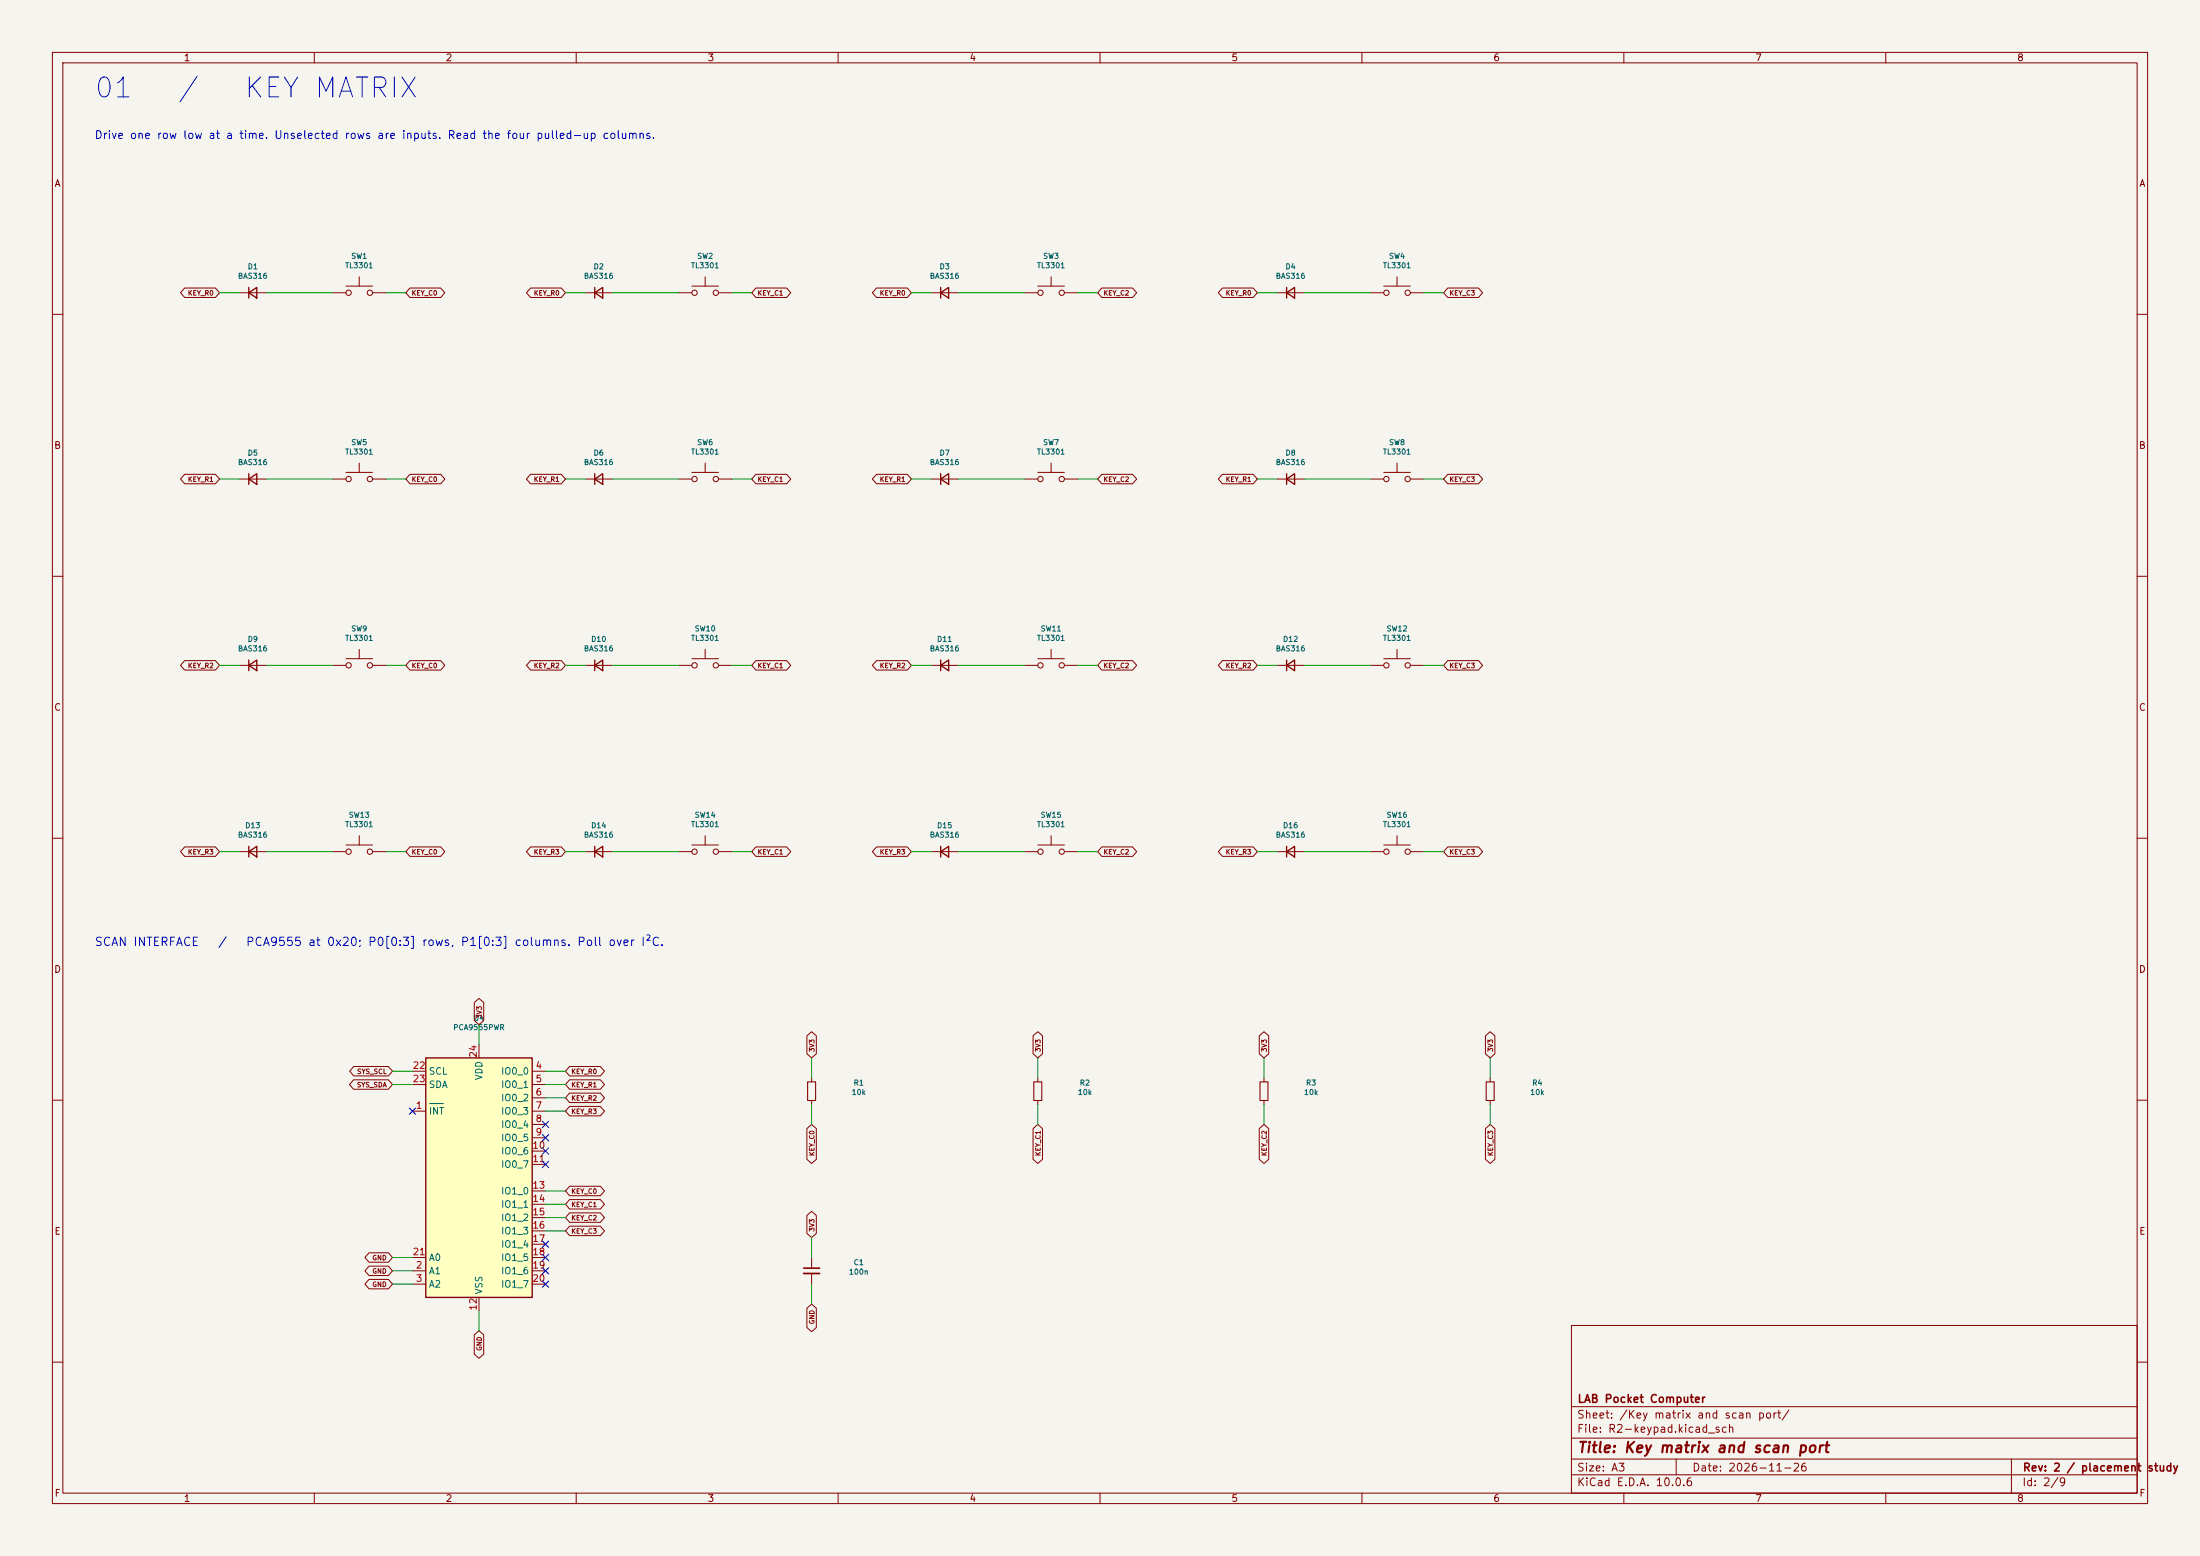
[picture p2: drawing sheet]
(kicad_sch (version 20260101) (generator eeschema) (paper "A3") (title_block (title "Key matrix and scan port") (date "2026-11-26") (rev "2 / placement study") (company "LAB Pocket Computer")) (lib_symbols (symbol "Device:D_Small"
  (pin_numbers (hide yes))
  (pin_names
   (offset 0.254) (hide yes))
  (exclude_from_sim no)
  (in_bom yes)
  (on_board yes)
  (in_pos_files yes)
  (duplicate_pin_numbers_are_jumpers no)
  (property "Reference" "D" (at -1.27 2.032 0) (show_name no) (do_not_autoplace no) (effects (font (size 1.27 1.27)) (justify left)))
  (property "Value" "D_Small" (at -3.81 -2.032 0) (show_name no) (do_not_autoplace no) (effects (font (size 1.27 1.27)) (justify left)))
  (property "Footprint" "" (at 0 0 90) (show_name no) (do_not_autoplace no) (hide yes) (effects (font (size 1.27 1.27))))
  (property "Datasheet" "" (at 0 0 90) (show_name no) (do_not_autoplace no) (hide yes) (effects (font (size 1.27 1.27))))
  (property "Description" "Diode, small symbol" (at 0 0 0) (show_name no) (do_not_autoplace no) (hide yes) (effects (font (size 1.27 1.27))))
  (property "Sim.Device" "D" (at 0 0 0) (show_name no) (do_not_autoplace no) (hide yes) (effects (font (size 1.27 1.27))))
  (property "Sim.Pins" "1=K 2=A" (at 0 0 0) (show_name no) (do_not_autoplace no) (hide yes) (effects (font (size 1.27 1.27))))
  (symbol "D_Small_0_1"
   (polyline (pts (xy -0.762 0) (xy 0.762 0)) (stroke (width 0) (type default)) (fill (type none)))
   (polyline (pts (xy -0.762 -1.016) (xy -0.762 1.016)) (stroke (width 0.254) (type default)) (fill (type none)))
   (polyline (pts (xy 0.762 -1.016) (xy -0.762 0) (xy 0.762 1.016) (xy 0.762 -1.016)) (stroke (width 0.254) (type default)) (fill (type none))))
  (symbol "D_Small_1_1"
   (pin passive line (at -2.54 0 0) (length 1.778) (name "K" (effects (font (size 1.27 1.27)))) (number "1" (effects (font (size 1.27 1.27)))))
   (pin passive line (at 2.54 0 180) (length 1.778) (name "A" (effects (font (size 1.27 1.27)))) (number "2" (effects (font (size 1.27 1.27))))))
  (embedded_fonts no))
(symbol "Switch:SW_Push"
  (pin_numbers (hide yes))
  (pin_names
   (offset 1.016) (hide yes))
  (exclude_from_sim no)
  (in_bom yes)
  (on_board yes)
  (in_pos_files yes)
  (duplicate_pin_numbers_are_jumpers no)
  (property "Reference" "SW" (at 1.27 2.54 0) (show_name no) (do_not_autoplace no) (effects (font (size 1.27 1.27)) (justify left)))
  (property "Value" "SW_Push" (at 0 -1.524 0) (show_name no) (do_not_autoplace no) (effects (font (size 1.27 1.27))))
  (property "Footprint" "" (at 0 5.08 0) (show_name no) (do_not_autoplace no) (hide yes) (effects (font (size 1.27 1.27))))
  (property "Datasheet" "" (at 0 5.08 0) (show_name no) (do_not_autoplace no) (hide yes) (effects (font (size 1.27 1.27))))
  (property "Description" "Push button switch, generic, two pins" (at 0 0 0) (show_name no) (do_not_autoplace no) (hide yes) (effects (font (size 1.27 1.27))))
  (symbol "SW_Push_0_1"
   (circle (center -2.032 0) (radius 0.508) (stroke (width 0) (type default)) (fill (type none)))
   (polyline (pts (xy 0 1.27) (xy 0 3.048)) (stroke (width 0) (type default)) (fill (type none)))
   (circle (center 2.032 0) (radius 0.508) (stroke (width 0) (type default)) (fill (type none)))
   (polyline (pts (xy 2.54 1.27) (xy -2.54 1.27)) (stroke (width 0) (type default)) (fill (type none)))
   (pin passive line (at -5.08 0 0) (length 2.54) (name "1" (effects (font (size 1.27 1.27)))) (number "1" (effects (font (size 1.27 1.27)))))
   (pin passive line (at 5.08 0 180) (length 2.54) (name "2" (effects (font (size 1.27 1.27)))) (number "2" (effects (font (size 1.27 1.27))))))
  (embedded_fonts no))
(symbol "Interface_Expansion:PCA9555PW"
  (exclude_from_sim no)
  (in_bom yes)
  (on_board yes)
  (in_pos_files yes)
  (duplicate_pin_numbers_are_jumpers no)
  (property "Reference" "U" (at -8.89 24.13 0) (show_name no) (do_not_autoplace no) (effects (font (size 1.27 1.27))))
  (property "Value" "PCA9555PW" (at 6.35 24.13 0) (show_name no) (do_not_autoplace no) (effects (font (size 1.27 1.27))))
  (property "Footprint" "Package_SO:TSSOP-24_4.4x7.8mm_P0.65mm" (at 0 0 0) (show_name no) (do_not_autoplace no) (hide yes) (effects (font (size 1.27 1.27))))
  (property "Datasheet" "https://www.nxp.com/docs/en/data-sheet/PCA9555.pdf" (at 0 0 0) (show_name no) (do_not_autoplace no) (hide yes) (effects (font (size 1.27 1.27))))
  (property "Description" "IO expander 16 GPIO, I2C 400kHz, Interrupt, 2.3 - 5.5V, TSSOP-24" (at 0 0 0) (show_name no) (do_not_autoplace no) (hide yes) (effects (font (size 1.27 1.27))))
  (symbol "PCA9555PW_0_1"
   (rectangle (start -10.16 22.86) (end 10.16 -22.86) (stroke (width 0.254) (type default)) (fill (type background))))
  (symbol "PCA9555PW_1_1"
   (pin open_collector line (at -12.7 12.7 0) (length 2.54) (name "~{INT}" (effects (font (size 1.27 1.27)))) (number "1" (effects (font (size 1.27 1.27)))))
   (pin input line (at -12.7 -17.78 0) (length 2.54) (name "A1" (effects (font (size 1.27 1.27)))) (number "2" (effects (font (size 1.27 1.27)))))
   (pin input line (at -12.7 -20.32 0) (length 2.54) (name "A2" (effects (font (size 1.27 1.27)))) (number "3" (effects (font (size 1.27 1.27)))))
   (pin bidirectional line (at 12.7 20.32 180) (length 2.54) (name "IO0_0" (effects (font (size 1.27 1.27)))) (number "4" (effects (font (size 1.27 1.27)))))
   (pin bidirectional line (at 12.7 17.78 180) (length 2.54) (name "IO0_1" (effects (font (size 1.27 1.27)))) (number "5" (effects (font (size 1.27 1.27)))))
   (pin bidirectional line (at 12.7 15.24 180) (length 2.54) (name "IO0_2" (effects (font (size 1.27 1.27)))) (number "6" (effects (font (size 1.27 1.27)))))
   (pin bidirectional line (at 12.7 12.7 180) (length 2.54) (name "IO0_3" (effects (font (size 1.27 1.27)))) (number "7" (effects (font (size 1.27 1.27)))))
   (pin bidirectional line (at 12.7 10.16 180) (length 2.54) (name "IO0_4" (effects (font (size 1.27 1.27)))) (number "8" (effects (font (size 1.27 1.27)))))
   (pin bidirectional line (at 12.7 7.62 180) (length 2.54) (name "IO0_5" (effects (font (size 1.27 1.27)))) (number "9" (effects (font (size 1.27 1.27)))))
   (pin bidirectional line (at 12.7 5.08 180) (length 2.54) (name "IO0_6" (effects (font (size 1.27 1.27)))) (number "10" (effects (font (size 1.27 1.27)))))
   (pin bidirectional line (at 12.7 2.54 180) (length 2.54) (name "IO0_7" (effects (font (size 1.27 1.27)))) (number "11" (effects (font (size 1.27 1.27)))))
   (pin power_in line (at 0 -25.4 90) (length 2.54) (name "VSS" (effects (font (size 1.27 1.27)))) (number "12" (effects (font (size 1.27 1.27)))))
   (pin bidirectional line (at 12.7 -2.54 180) (length 2.54) (name "IO1_0" (effects (font (size 1.27 1.27)))) (number "13" (effects (font (size 1.27 1.27)))))
   (pin bidirectional line (at 12.7 -5.08 180) (length 2.54) (name "IO1_1" (effects (font (size 1.27 1.27)))) (number "14" (effects (font (size 1.27 1.27)))))
   (pin bidirectional line (at 12.7 -7.62 180) (length 2.54) (name "IO1_2" (effects (font (size 1.27 1.27)))) (number "15" (effects (font (size 1.27 1.27)))))
   (pin bidirectional line (at 12.7 -10.16 180) (length 2.54) (name "IO1_3" (effects (font (size 1.27 1.27)))) (number "16" (effects (font (size 1.27 1.27)))))
   (pin bidirectional line (at 12.7 -12.7 180) (length 2.54) (name "IO1_4" (effects (font (size 1.27 1.27)))) (number "17" (effects (font (size 1.27 1.27)))))
   (pin bidirectional line (at 12.7 -15.24 180) (length 2.54) (name "IO1_5" (effects (font (size 1.27 1.27)))) (number "18" (effects (font (size 1.27 1.27)))))
   (pin bidirectional line (at 12.7 -17.78 180) (length 2.54) (name "IO1_6" (effects (font (size 1.27 1.27)))) (number "19" (effects (font (size 1.27 1.27)))))
   (pin bidirectional line (at 12.7 -20.32 180) (length 2.54) (name "IO1_7" (effects (font (size 1.27 1.27)))) (number "20" (effects (font (size 1.27 1.27)))))
   (pin input line (at -12.7 -15.24 0) (length 2.54) (name "A0" (effects (font (size 1.27 1.27)))) (number "21" (effects (font (size 1.27 1.27)))))
   (pin input line (at -12.7 20.32 0) (length 2.54) (name "SCL" (effects (font (size 1.27 1.27)))) (number "22" (effects (font (size 1.27 1.27)))))
   (pin bidirectional line (at -12.7 17.78 0) (length 2.54) (name "SDA" (effects (font (size 1.27 1.27)))) (number "23" (effects (font (size 1.27 1.27)))))
   (pin power_in line (at 0 25.4 270) (length 2.54) (name "VDD" (effects (font (size 1.27 1.27)))) (number "24" (effects (font (size 1.27 1.27))))))
  (embedded_fonts no))
(symbol "Device:R_Small"
  (pin_numbers (hide yes))
  (pin_names
   (offset 0.254) (hide yes))
  (exclude_from_sim no)
  (in_bom yes)
  (on_board yes)
  (in_pos_files yes)
  (duplicate_pin_numbers_are_jumpers no)
  (property "Reference" "R" (at 0 0 90) (show_name no) (do_not_autoplace no) (effects (font (size 1.016 1.016))))
  (property "Value" "R_Small" (at 1.778 0 90) (show_name no) (do_not_autoplace no) (effects (font (size 1.27 1.27))))
  (property "Footprint" "" (at 0 0 0) (show_name no) (do_not_autoplace no) (hide yes) (effects (font (size 1.27 1.27))))
  (property "Datasheet" "" (at 0 0 0) (show_name no) (do_not_autoplace no) (hide yes) (effects (font (size 1.27 1.27))))
  (property "Description" "Resistor, small symbol" (at 0 0 0) (show_name no) (do_not_autoplace no) (hide yes) (effects (font (size 1.27 1.27))))
  (symbol "R_Small_0_1"
   (rectangle (start -0.762 1.778) (end 0.762 -1.778) (stroke (width 0.2032) (type default)) (fill (type none))))
  (symbol "R_Small_1_1"
   (pin passive line (at 0 2.54 270) (length 0.762) (name "" (effects (font (size 1.27 1.27)))) (number "1" (effects (font (size 1.27 1.27)))))
   (pin passive line (at 0 -2.54 90) (length 0.762) (name "" (effects (font (size 1.27 1.27)))) (number "2" (effects (font (size 1.27 1.27))))))
  (embedded_fonts no))
(symbol "Device:C_Small"
  (pin_numbers (hide yes))
  (pin_names
   (offset 0.254) (hide yes))
  (exclude_from_sim no)
  (in_bom yes)
  (on_board yes)
  (in_pos_files yes)
  (duplicate_pin_numbers_are_jumpers no)
  (property "Reference" "C" (at 0.254 1.778 0) (show_name no) (do_not_autoplace no) (effects (font (size 1.27 1.27)) (justify left)))
  (property "Value" "C_Small" (at 0.254 -2.032 0) (show_name no) (do_not_autoplace no) (effects (font (size 1.27 1.27)) (justify left)))
  (property "Footprint" "" (at 0 0 0) (show_name no) (do_not_autoplace no) (hide yes) (effects (font (size 1.27 1.27))))
  (property "Datasheet" "" (at 0 0 0) (show_name no) (do_not_autoplace no) (hide yes) (effects (font (size 1.27 1.27))))
  (property "Description" "Unpolarized capacitor, small symbol" (at 0 0 0) (show_name no) (do_not_autoplace no) (hide yes) (effects (font (size 1.27 1.27))))
  (symbol "C_Small_0_1"
   (polyline (pts (xy -1.524 0.508) (xy 1.524 0.508)) (stroke (width 0.3048) (type default)) (fill (type none)))
   (polyline (pts (xy -1.524 -0.508) (xy 1.524 -0.508)) (stroke (width 0.3302) (type default)) (fill (type none))))
  (symbol "C_Small_1_1"
   (pin passive line (at 0 2.54 270) (length 2.032) (name "" (effects (font (size 1.27 1.27)))) (number "1" (effects (font (size 1.27 1.27)))))
   (pin passive line (at 0 -2.54 90) (length 2.032) (name "" (effects (font (size 1.27 1.27)))) (number "2" (effects (font (size 1.27 1.27))))))
  (embedded_fonts no)))
(text "01   /   KEY MATRIX" (at 18 17 0) (effects (font (size 3.8 3.8)) (justify left) ))
(text "Drive one row low at a time. Unselected rows are inputs. Read the four pulled-up columns." (at 18 26 0) (effects (font (size 1.5 1.5)) (justify left) ))
(symbol (lib_id "Device:D_Small") (at 48.26 55.88 0) (unit 1) (in_bom yes) (on_board yes) (property "Reference" "D1" (at 48.26 50.88 0) (effects (font (size 1 1)) ))(property "Value" "BAS316" (at 48.26 52.68 0) (effects (font (size 1 1)) ))(property "Footprint" "Diode_SMD:D_SOD-323" (at 48.26 55.88 0) (effects (font (size 1 1)) (hide yes)))(property "Datasheet" "${KIPRJMOD}/../datasheets/BAS316.pdf" (at 48.26 55.88 0) (effects (font (size 1 1)) (hide yes)))(property "MPN" "BAS316,115" (at 48.26 55.88 0) (effects (font (size 1 1)) (hide yes))))
(wire (pts (xy 45.72 55.88) (xy 41.91 55.88)) (stroke (width 0) (type default)))
(global_label "KEY_R0" (shape bidirectional) (at 41.91 55.88 180) (effects (font (size 0.9 0.9)) (justify right) ))
(symbol (lib_id "Switch:SW_Push") (at 68.58 55.88 0) (unit 1) (in_bom yes) (on_board yes) (property "Reference" "SW1" (at 68.58 48.88 0) (effects (font (size 1 1)) ))(property "Value" "TL3301" (at 68.58 50.68 0) (effects (font (size 1 1)) ))(property "Footprint" "Button_Switch_SMD:SW_Push_1P1T_NO_E-Switch_TL3301NxxxxxG" (at 68.58 55.88 0) (effects (font (size 1 1)) (hide yes)))(property "Datasheet" "${KIPRJMOD}/../datasheets/TL3301NF160QG.pdf" (at 68.58 55.88 0) (effects (font (size 1 1)) (hide yes)))(property "MPN" "TL3301NF160QG" (at 68.58 55.88 0) (effects (font (size 1 1)) (hide yes))))
(wire (pts (xy 73.66 55.88) (xy 77.47 55.88)) (stroke (width 0) (type default)))
(global_label "KEY_C0" (shape bidirectional) (at 77.47 55.88 0) (effects (font (size 0.9 0.9)) (justify left) ))
(wire (pts (xy 50.8 55.88) (xy 63.5 55.88)) (stroke (width 0) (type default)))
(symbol (lib_id "Device:D_Small") (at 114.3 55.88 0) (unit 1) (in_bom yes) (on_board yes) (property "Reference" "D2" (at 114.3 50.88 0) (effects (font (size 1 1)) ))(property "Value" "BAS316" (at 114.3 52.68 0) (effects (font (size 1 1)) ))(property "Footprint" "Diode_SMD:D_SOD-323" (at 114.3 55.88 0) (effects (font (size 1 1)) (hide yes)))(property "Datasheet" "${KIPRJMOD}/../datasheets/BAS316.pdf" (at 114.3 55.88 0) (effects (font (size 1 1)) (hide yes)))(property "MPN" "BAS316,115" (at 114.3 55.88 0) (effects (font (size 1 1)) (hide yes))))
(wire (pts (xy 111.76 55.88) (xy 107.95 55.88)) (stroke (width 0) (type default)))
(global_label "KEY_R0" (shape bidirectional) (at 107.95 55.88 180) (effects (font (size 0.9 0.9)) (justify right) ))
(symbol (lib_id "Switch:SW_Push") (at 134.62 55.88 0) (unit 1) (in_bom yes) (on_board yes) (property "Reference" "SW2" (at 134.62 48.88 0) (effects (font (size 1 1)) ))(property "Value" "TL3301" (at 134.62 50.68 0) (effects (font (size 1 1)) ))(property "Footprint" "Button_Switch_SMD:SW_Push_1P1T_NO_E-Switch_TL3301NxxxxxG" (at 134.62 55.88 0) (effects (font (size 1 1)) (hide yes)))(property "Datasheet" "${KIPRJMOD}/../datasheets/TL3301NF160QG.pdf" (at 134.62 55.88 0) (effects (font (size 1 1)) (hide yes)))(property "MPN" "TL3301NF160QG" (at 134.62 55.88 0) (effects (font (size 1 1)) (hide yes))))
(wire (pts (xy 139.7 55.88) (xy 143.51 55.88)) (stroke (width 0) (type default)))
(global_label "KEY_C1" (shape bidirectional) (at 143.51 55.88 0) (effects (font (size 0.9 0.9)) (justify left) ))
(wire (pts (xy 116.84 55.88) (xy 129.54 55.88)) (stroke (width 0) (type default)))
(symbol (lib_id "Device:D_Small") (at 180.34 55.88 0) (unit 1) (in_bom yes) (on_board yes) (property "Reference" "D3" (at 180.34 50.88 0) (effects (font (size 1 1)) ))(property "Value" "BAS316" (at 180.34 52.68 0) (effects (font (size 1 1)) ))(property "Footprint" "Diode_SMD:D_SOD-323" (at 180.34 55.88 0) (effects (font (size 1 1)) (hide yes)))(property "Datasheet" "${KIPRJMOD}/../datasheets/BAS316.pdf" (at 180.34 55.88 0) (effects (font (size 1 1)) (hide yes)))(property "MPN" "BAS316,115" (at 180.34 55.88 0) (effects (font (size 1 1)) (hide yes))))
(wire (pts (xy 177.8 55.88) (xy 173.99 55.88)) (stroke (width 0) (type default)))
(global_label "KEY_R0" (shape bidirectional) (at 173.99 55.88 180) (effects (font (size 0.9 0.9)) (justify right) ))
(symbol (lib_id "Switch:SW_Push") (at 200.66 55.88 0) (unit 1) (in_bom yes) (on_board yes) (property "Reference" "SW3" (at 200.66 48.88 0) (effects (font (size 1 1)) ))(property "Value" "TL3301" (at 200.66 50.68 0) (effects (font (size 1 1)) ))(property "Footprint" "Button_Switch_SMD:SW_Push_1P1T_NO_E-Switch_TL3301NxxxxxG" (at 200.66 55.88 0) (effects (font (size 1 1)) (hide yes)))(property "Datasheet" "${KIPRJMOD}/../datasheets/TL3301NF160QG.pdf" (at 200.66 55.88 0) (effects (font (size 1 1)) (hide yes)))(property "MPN" "TL3301NF160QG" (at 200.66 55.88 0) (effects (font (size 1 1)) (hide yes))))
(wire (pts (xy 205.74 55.88) (xy 209.55 55.88)) (stroke (width 0) (type default)))
(global_label "KEY_C2" (shape bidirectional) (at 209.55 55.88 0) (effects (font (size 0.9 0.9)) (justify left) ))
(wire (pts (xy 182.88 55.88) (xy 195.58 55.88)) (stroke (width 0) (type default)))
(symbol (lib_id "Device:D_Small") (at 246.38 55.88 0) (unit 1) (in_bom yes) (on_board yes) (property "Reference" "D4" (at 246.38 50.88 0) (effects (font (size 1 1)) ))(property "Value" "BAS316" (at 246.38 52.68 0) (effects (font (size 1 1)) ))(property "Footprint" "Diode_SMD:D_SOD-323" (at 246.38 55.88 0) (effects (font (size 1 1)) (hide yes)))(property "Datasheet" "${KIPRJMOD}/../datasheets/BAS316.pdf" (at 246.38 55.88 0) (effects (font (size 1 1)) (hide yes)))(property "MPN" "BAS316,115" (at 246.38 55.88 0) (effects (font (size 1 1)) (hide yes))))
(wire (pts (xy 243.84 55.88) (xy 240.03 55.88)) (stroke (width 0) (type default)))
(global_label "KEY_R0" (shape bidirectional) (at 240.03 55.88 180) (effects (font (size 0.9 0.9)) (justify right) ))
(symbol (lib_id "Switch:SW_Push") (at 266.7 55.88 0) (unit 1) (in_bom yes) (on_board yes) (property "Reference" "SW4" (at 266.7 48.88 0) (effects (font (size 1 1)) ))(property "Value" "TL3301" (at 266.7 50.68 0) (effects (font (size 1 1)) ))(property "Footprint" "Button_Switch_SMD:SW_Push_1P1T_NO_E-Switch_TL3301NxxxxxG" (at 266.7 55.88 0) (effects (font (size 1 1)) (hide yes)))(property "Datasheet" "${KIPRJMOD}/../datasheets/TL3301NF160QG.pdf" (at 266.7 55.88 0) (effects (font (size 1 1)) (hide yes)))(property "MPN" "TL3301NF160QG" (at 266.7 55.88 0) (effects (font (size 1 1)) (hide yes))))
(wire (pts (xy 271.78 55.88) (xy 275.59 55.88)) (stroke (width 0) (type default)))
(global_label "KEY_C3" (shape bidirectional) (at 275.59 55.88 0) (effects (font (size 0.9 0.9)) (justify left) ))
(wire (pts (xy 248.92 55.88) (xy 261.62 55.88)) (stroke (width 0) (type default)))
(symbol (lib_id "Device:D_Small") (at 48.26 91.44 0) (unit 1) (in_bom yes) (on_board yes) (property "Reference" "D5" (at 48.26 86.44 0) (effects (font (size 1 1)) ))(property "Value" "BAS316" (at 48.26 88.24 0) (effects (font (size 1 1)) ))(property "Footprint" "Diode_SMD:D_SOD-323" (at 48.26 91.44 0) (effects (font (size 1 1)) (hide yes)))(property "Datasheet" "${KIPRJMOD}/../datasheets/BAS316.pdf" (at 48.26 91.44 0) (effects (font (size 1 1)) (hide yes)))(property "MPN" "BAS316,115" (at 48.26 91.44 0) (effects (font (size 1 1)) (hide yes))))
(wire (pts (xy 45.72 91.44) (xy 41.91 91.44)) (stroke (width 0) (type default)))
(global_label "KEY_R1" (shape bidirectional) (at 41.91 91.44 180) (effects (font (size 0.9 0.9)) (justify right) ))
(symbol (lib_id "Switch:SW_Push") (at 68.58 91.44 0) (unit 1) (in_bom yes) (on_board yes) (property "Reference" "SW5" (at 68.58 84.44 0) (effects (font (size 1 1)) ))(property "Value" "TL3301" (at 68.58 86.24 0) (effects (font (size 1 1)) ))(property "Footprint" "Button_Switch_SMD:SW_Push_1P1T_NO_E-Switch_TL3301NxxxxxG" (at 68.58 91.44 0) (effects (font (size 1 1)) (hide yes)))(property "Datasheet" "${KIPRJMOD}/../datasheets/TL3301NF160QG.pdf" (at 68.58 91.44 0) (effects (font (size 1 1)) (hide yes)))(property "MPN" "TL3301NF160QG" (at 68.58 91.44 0) (effects (font (size 1 1)) (hide yes))))
(wire (pts (xy 73.66 91.44) (xy 77.47 91.44)) (stroke (width 0) (type default)))
(global_label "KEY_C0" (shape bidirectional) (at 77.47 91.44 0) (effects (font (size 0.9 0.9)) (justify left) ))
(wire (pts (xy 50.8 91.44) (xy 63.5 91.44)) (stroke (width 0) (type default)))
(symbol (lib_id "Device:D_Small") (at 114.3 91.44 0) (unit 1) (in_bom yes) (on_board yes) (property "Reference" "D6" (at 114.3 86.44 0) (effects (font (size 1 1)) ))(property "Value" "BAS316" (at 114.3 88.24 0) (effects (font (size 1 1)) ))(property "Footprint" "Diode_SMD:D_SOD-323" (at 114.3 91.44 0) (effects (font (size 1 1)) (hide yes)))(property "Datasheet" "${KIPRJMOD}/../datasheets/BAS316.pdf" (at 114.3 91.44 0) (effects (font (size 1 1)) (hide yes)))(property "MPN" "BAS316,115" (at 114.3 91.44 0) (effects (font (size 1 1)) (hide yes))))
(wire (pts (xy 111.76 91.44) (xy 107.95 91.44)) (stroke (width 0) (type default)))
(global_label "KEY_R1" (shape bidirectional) (at 107.95 91.44 180) (effects (font (size 0.9 0.9)) (justify right) ))
(symbol (lib_id "Switch:SW_Push") (at 134.62 91.44 0) (unit 1) (in_bom yes) (on_board yes) (property "Reference" "SW6" (at 134.62 84.44 0) (effects (font (size 1 1)) ))(property "Value" "TL3301" (at 134.62 86.24 0) (effects (font (size 1 1)) ))(property "Footprint" "Button_Switch_SMD:SW_Push_1P1T_NO_E-Switch_TL3301NxxxxxG" (at 134.62 91.44 0) (effects (font (size 1 1)) (hide yes)))(property "Datasheet" "${KIPRJMOD}/../datasheets/TL3301NF160QG.pdf" (at 134.62 91.44 0) (effects (font (size 1 1)) (hide yes)))(property "MPN" "TL3301NF160QG" (at 134.62 91.44 0) (effects (font (size 1 1)) (hide yes))))
(wire (pts (xy 139.7 91.44) (xy 143.51 91.44)) (stroke (width 0) (type default)))
(global_label "KEY_C1" (shape bidirectional) (at 143.51 91.44 0) (effects (font (size 0.9 0.9)) (justify left) ))
(wire (pts (xy 116.84 91.44) (xy 129.54 91.44)) (stroke (width 0) (type default)))
(symbol (lib_id "Device:D_Small") (at 180.34 91.44 0) (unit 1) (in_bom yes) (on_board yes) (property "Reference" "D7" (at 180.34 86.44 0) (effects (font (size 1 1)) ))(property "Value" "BAS316" (at 180.34 88.24 0) (effects (font (size 1 1)) ))(property "Footprint" "Diode_SMD:D_SOD-323" (at 180.34 91.44 0) (effects (font (size 1 1)) (hide yes)))(property "Datasheet" "${KIPRJMOD}/../datasheets/BAS316.pdf" (at 180.34 91.44 0) (effects (font (size 1 1)) (hide yes)))(property "MPN" "BAS316,115" (at 180.34 91.44 0) (effects (font (size 1 1)) (hide yes))))
(wire (pts (xy 177.8 91.44) (xy 173.99 91.44)) (stroke (width 0) (type default)))
(global_label "KEY_R1" (shape bidirectional) (at 173.99 91.44 180) (effects (font (size 0.9 0.9)) (justify right) ))
(symbol (lib_id "Switch:SW_Push") (at 200.66 91.44 0) (unit 1) (in_bom yes) (on_board yes) (property "Reference" "SW7" (at 200.66 84.44 0) (effects (font (size 1 1)) ))(property "Value" "TL3301" (at 200.66 86.24 0) (effects (font (size 1 1)) ))(property "Footprint" "Button_Switch_SMD:SW_Push_1P1T_NO_E-Switch_TL3301NxxxxxG" (at 200.66 91.44 0) (effects (font (size 1 1)) (hide yes)))(property "Datasheet" "${KIPRJMOD}/../datasheets/TL3301NF160QG.pdf" (at 200.66 91.44 0) (effects (font (size 1 1)) (hide yes)))(property "MPN" "TL3301NF160QG" (at 200.66 91.44 0) (effects (font (size 1 1)) (hide yes))))
(wire (pts (xy 205.74 91.44) (xy 209.55 91.44)) (stroke (width 0) (type default)))
(global_label "KEY_C2" (shape bidirectional) (at 209.55 91.44 0) (effects (font (size 0.9 0.9)) (justify left) ))
(wire (pts (xy 182.88 91.44) (xy 195.58 91.44)) (stroke (width 0) (type default)))
(symbol (lib_id "Device:D_Small") (at 246.38 91.44 0) (unit 1) (in_bom yes) (on_board yes) (property "Reference" "D8" (at 246.38 86.44 0) (effects (font (size 1 1)) ))(property "Value" "BAS316" (at 246.38 88.24 0) (effects (font (size 1 1)) ))(property "Footprint" "Diode_SMD:D_SOD-323" (at 246.38 91.44 0) (effects (font (size 1 1)) (hide yes)))(property "Datasheet" "${KIPRJMOD}/../datasheets/BAS316.pdf" (at 246.38 91.44 0) (effects (font (size 1 1)) (hide yes)))(property "MPN" "BAS316,115" (at 246.38 91.44 0) (effects (font (size 1 1)) (hide yes))))
(wire (pts (xy 243.84 91.44) (xy 240.03 91.44)) (stroke (width 0) (type default)))
(global_label "KEY_R1" (shape bidirectional) (at 240.03 91.44 180) (effects (font (size 0.9 0.9)) (justify right) ))
(symbol (lib_id "Switch:SW_Push") (at 266.7 91.44 0) (unit 1) (in_bom yes) (on_board yes) (property "Reference" "SW8" (at 266.7 84.44 0) (effects (font (size 1 1)) ))(property "Value" "TL3301" (at 266.7 86.24 0) (effects (font (size 1 1)) ))(property "Footprint" "Button_Switch_SMD:SW_Push_1P1T_NO_E-Switch_TL3301NxxxxxG" (at 266.7 91.44 0) (effects (font (size 1 1)) (hide yes)))(property "Datasheet" "${KIPRJMOD}/../datasheets/TL3301NF160QG.pdf" (at 266.7 91.44 0) (effects (font (size 1 1)) (hide yes)))(property "MPN" "TL3301NF160QG" (at 266.7 91.44 0) (effects (font (size 1 1)) (hide yes))))
(wire (pts (xy 271.78 91.44) (xy 275.59 91.44)) (stroke (width 0) (type default)))
(global_label "KEY_C3" (shape bidirectional) (at 275.59 91.44 0) (effects (font (size 0.9 0.9)) (justify left) ))
(wire (pts (xy 248.92 91.44) (xy 261.62 91.44)) (stroke (width 0) (type default)))
(symbol (lib_id "Device:D_Small") (at 48.26 127 0) (unit 1) (in_bom yes) (on_board yes) (property "Reference" "D9" (at 48.26 122 0) (effects (font (size 1 1)) ))(property "Value" "BAS316" (at 48.26 123.8 0) (effects (font (size 1 1)) ))(property "Footprint" "Diode_SMD:D_SOD-323" (at 48.26 127 0) (effects (font (size 1 1)) (hide yes)))(property "Datasheet" "${KIPRJMOD}/../datasheets/BAS316.pdf" (at 48.26 127 0) (effects (font (size 1 1)) (hide yes)))(property "MPN" "BAS316,115" (at 48.26 127 0) (effects (font (size 1 1)) (hide yes))))
(wire (pts (xy 45.72 127) (xy 41.91 127)) (stroke (width 0) (type default)))
(global_label "KEY_R2" (shape bidirectional) (at 41.91 127 180) (effects (font (size 0.9 0.9)) (justify right) ))
(symbol (lib_id "Switch:SW_Push") (at 68.58 127 0) (unit 1) (in_bom yes) (on_board yes) (property "Reference" "SW9" (at 68.58 120 0) (effects (font (size 1 1)) ))(property "Value" "TL3301" (at 68.58 121.8 0) (effects (font (size 1 1)) ))(property "Footprint" "Button_Switch_SMD:SW_Push_1P1T_NO_E-Switch_TL3301NxxxxxG" (at 68.58 127 0) (effects (font (size 1 1)) (hide yes)))(property "Datasheet" "${KIPRJMOD}/../datasheets/TL3301NF160QG.pdf" (at 68.58 127 0) (effects (font (size 1 1)) (hide yes)))(property "MPN" "TL3301NF160QG" (at 68.58 127 0) (effects (font (size 1 1)) (hide yes))))
(wire (pts (xy 73.66 127) (xy 77.47 127)) (stroke (width 0) (type default)))
(global_label "KEY_C0" (shape bidirectional) (at 77.47 127 0) (effects (font (size 0.9 0.9)) (justify left) ))
(wire (pts (xy 50.8 127) (xy 63.5 127)) (stroke (width 0) (type default)))
(symbol (lib_id "Device:D_Small") (at 114.3 127 0) (unit 1) (in_bom yes) (on_board yes) (property "Reference" "D10" (at 114.3 122 0) (effects (font (size 1 1)) ))(property "Value" "BAS316" (at 114.3 123.8 0) (effects (font (size 1 1)) ))(property "Footprint" "Diode_SMD:D_SOD-323" (at 114.3 127 0) (effects (font (size 1 1)) (hide yes)))(property "Datasheet" "${KIPRJMOD}/../datasheets/BAS316.pdf" (at 114.3 127 0) (effects (font (size 1 1)) (hide yes)))(property "MPN" "BAS316,115" (at 114.3 127 0) (effects (font (size 1 1)) (hide yes))))
(wire (pts (xy 111.76 127) (xy 107.95 127)) (stroke (width 0) (type default)))
(global_label "KEY_R2" (shape bidirectional) (at 107.95 127 180) (effects (font (size 0.9 0.9)) (justify right) ))
(symbol (lib_id "Switch:SW_Push") (at 134.62 127 0) (unit 1) (in_bom yes) (on_board yes) (property "Reference" "SW10" (at 134.62 120 0) (effects (font (size 1 1)) ))(property "Value" "TL3301" (at 134.62 121.8 0) (effects (font (size 1 1)) ))(property "Footprint" "Button_Switch_SMD:SW_Push_1P1T_NO_E-Switch_TL3301NxxxxxG" (at 134.62 127 0) (effects (font (size 1 1)) (hide yes)))(property "Datasheet" "${KIPRJMOD}/../datasheets/TL3301NF160QG.pdf" (at 134.62 127 0) (effects (font (size 1 1)) (hide yes)))(property "MPN" "TL3301NF160QG" (at 134.62 127 0) (effects (font (size 1 1)) (hide yes))))
(wire (pts (xy 139.7 127) (xy 143.51 127)) (stroke (width 0) (type default)))
(global_label "KEY_C1" (shape bidirectional) (at 143.51 127 0) (effects (font (size 0.9 0.9)) (justify left) ))
(wire (pts (xy 116.84 127) (xy 129.54 127)) (stroke (width 0) (type default)))
(symbol (lib_id "Device:D_Small") (at 180.34 127 0) (unit 1) (in_bom yes) (on_board yes) (property "Reference" "D11" (at 180.34 122 0) (effects (font (size 1 1)) ))(property "Value" "BAS316" (at 180.34 123.8 0) (effects (font (size 1 1)) ))(property "Footprint" "Diode_SMD:D_SOD-323" (at 180.34 127 0) (effects (font (size 1 1)) (hide yes)))(property "Datasheet" "${KIPRJMOD}/../datasheets/BAS316.pdf" (at 180.34 127 0) (effects (font (size 1 1)) (hide yes)))(property "MPN" "BAS316,115" (at 180.34 127 0) (effects (font (size 1 1)) (hide yes))))
(wire (pts (xy 177.8 127) (xy 173.99 127)) (stroke (width 0) (type default)))
(global_label "KEY_R2" (shape bidirectional) (at 173.99 127 180) (effects (font (size 0.9 0.9)) (justify right) ))
(symbol (lib_id "Switch:SW_Push") (at 200.66 127 0) (unit 1) (in_bom yes) (on_board yes) (property "Reference" "SW11" (at 200.66 120 0) (effects (font (size 1 1)) ))(property "Value" "TL3301" (at 200.66 121.8 0) (effects (font (size 1 1)) ))(property "Footprint" "Button_Switch_SMD:SW_Push_1P1T_NO_E-Switch_TL3301NxxxxxG" (at 200.66 127 0) (effects (font (size 1 1)) (hide yes)))(property "Datasheet" "${KIPRJMOD}/../datasheets/TL3301NF160QG.pdf" (at 200.66 127 0) (effects (font (size 1 1)) (hide yes)))(property "MPN" "TL3301NF160QG" (at 200.66 127 0) (effects (font (size 1 1)) (hide yes))))
(wire (pts (xy 205.74 127) (xy 209.55 127)) (stroke (width 0) (type default)))
(global_label "KEY_C2" (shape bidirectional) (at 209.55 127 0) (effects (font (size 0.9 0.9)) (justify left) ))
(wire (pts (xy 182.88 127) (xy 195.58 127)) (stroke (width 0) (type default)))
(symbol (lib_id "Device:D_Small") (at 246.38 127 0) (unit 1) (in_bom yes) (on_board yes) (property "Reference" "D12" (at 246.38 122 0) (effects (font (size 1 1)) ))(property "Value" "BAS316" (at 246.38 123.8 0) (effects (font (size 1 1)) ))(property "Footprint" "Diode_SMD:D_SOD-323" (at 246.38 127 0) (effects (font (size 1 1)) (hide yes)))(property "Datasheet" "${KIPRJMOD}/../datasheets/BAS316.pdf" (at 246.38 127 0) (effects (font (size 1 1)) (hide yes)))(property "MPN" "BAS316,115" (at 246.38 127 0) (effects (font (size 1 1)) (hide yes))))
(wire (pts (xy 243.84 127) (xy 240.03 127)) (stroke (width 0) (type default)))
(global_label "KEY_R2" (shape bidirectional) (at 240.03 127 180) (effects (font (size 0.9 0.9)) (justify right) ))
(symbol (lib_id "Switch:SW_Push") (at 266.7 127 0) (unit 1) (in_bom yes) (on_board yes) (property "Reference" "SW12" (at 266.7 120 0) (effects (font (size 1 1)) ))(property "Value" "TL3301" (at 266.7 121.8 0) (effects (font (size 1 1)) ))(property "Footprint" "Button_Switch_SMD:SW_Push_1P1T_NO_E-Switch_TL3301NxxxxxG" (at 266.7 127 0) (effects (font (size 1 1)) (hide yes)))(property "Datasheet" "${KIPRJMOD}/../datasheets/TL3301NF160QG.pdf" (at 266.7 127 0) (effects (font (size 1 1)) (hide yes)))(property "MPN" "TL3301NF160QG" (at 266.7 127 0) (effects (font (size 1 1)) (hide yes))))
(wire (pts (xy 271.78 127) (xy 275.59 127)) (stroke (width 0) (type default)))
(global_label "KEY_C3" (shape bidirectional) (at 275.59 127 0) (effects (font (size 0.9 0.9)) (justify left) ))
(wire (pts (xy 248.92 127) (xy 261.62 127)) (stroke (width 0) (type default)))
(symbol (lib_id "Device:D_Small") (at 48.26 162.56 0) (unit 1) (in_bom yes) (on_board yes) (property "Reference" "D13" (at 48.26 157.56 0) (effects (font (size 1 1)) ))(property "Value" "BAS316" (at 48.26 159.36 0) (effects (font (size 1 1)) ))(property "Footprint" "Diode_SMD:D_SOD-323" (at 48.26 162.56 0) (effects (font (size 1 1)) (hide yes)))(property "Datasheet" "${KIPRJMOD}/../datasheets/BAS316.pdf" (at 48.26 162.56 0) (effects (font (size 1 1)) (hide yes)))(property "MPN" "BAS316,115" (at 48.26 162.56 0) (effects (font (size 1 1)) (hide yes))))
(wire (pts (xy 45.72 162.56) (xy 41.91 162.56)) (stroke (width 0) (type default)))
(global_label "KEY_R3" (shape bidirectional) (at 41.91 162.56 180) (effects (font (size 0.9 0.9)) (justify right) ))
(symbol (lib_id "Switch:SW_Push") (at 68.58 162.56 0) (unit 1) (in_bom yes) (on_board yes) (property "Reference" "SW13" (at 68.58 155.56 0) (effects (font (size 1 1)) ))(property "Value" "TL3301" (at 68.58 157.36 0) (effects (font (size 1 1)) ))(property "Footprint" "Button_Switch_SMD:SW_Push_1P1T_NO_E-Switch_TL3301NxxxxxG" (at 68.58 162.56 0) (effects (font (size 1 1)) (hide yes)))(property "Datasheet" "${KIPRJMOD}/../datasheets/TL3301NF160QG.pdf" (at 68.58 162.56 0) (effects (font (size 1 1)) (hide yes)))(property "MPN" "TL3301NF160QG" (at 68.58 162.56 0) (effects (font (size 1 1)) (hide yes))))
(wire (pts (xy 73.66 162.56) (xy 77.47 162.56)) (stroke (width 0) (type default)))
(global_label "KEY_C0" (shape bidirectional) (at 77.47 162.56 0) (effects (font (size 0.9 0.9)) (justify left) ))
(wire (pts (xy 50.8 162.56) (xy 63.5 162.56)) (stroke (width 0) (type default)))
(symbol (lib_id "Device:D_Small") (at 114.3 162.56 0) (unit 1) (in_bom yes) (on_board yes) (property "Reference" "D14" (at 114.3 157.56 0) (effects (font (size 1 1)) ))(property "Value" "BAS316" (at 114.3 159.36 0) (effects (font (size 1 1)) ))(property "Footprint" "Diode_SMD:D_SOD-323" (at 114.3 162.56 0) (effects (font (size 1 1)) (hide yes)))(property "Datasheet" "${KIPRJMOD}/../datasheets/BAS316.pdf" (at 114.3 162.56 0) (effects (font (size 1 1)) (hide yes)))(property "MPN" "BAS316,115" (at 114.3 162.56 0) (effects (font (size 1 1)) (hide yes))))
(wire (pts (xy 111.76 162.56) (xy 107.95 162.56)) (stroke (width 0) (type default)))
(global_label "KEY_R3" (shape bidirectional) (at 107.95 162.56 180) (effects (font (size 0.9 0.9)) (justify right) ))
(symbol (lib_id "Switch:SW_Push") (at 134.62 162.56 0) (unit 1) (in_bom yes) (on_board yes) (property "Reference" "SW14" (at 134.62 155.56 0) (effects (font (size 1 1)) ))(property "Value" "TL3301" (at 134.62 157.36 0) (effects (font (size 1 1)) ))(property "Footprint" "Button_Switch_SMD:SW_Push_1P1T_NO_E-Switch_TL3301NxxxxxG" (at 134.62 162.56 0) (effects (font (size 1 1)) (hide yes)))(property "Datasheet" "${KIPRJMOD}/../datasheets/TL3301NF160QG.pdf" (at 134.62 162.56 0) (effects (font (size 1 1)) (hide yes)))(property "MPN" "TL3301NF160QG" (at 134.62 162.56 0) (effects (font (size 1 1)) (hide yes))))
(wire (pts (xy 139.7 162.56) (xy 143.51 162.56)) (stroke (width 0) (type default)))
(global_label "KEY_C1" (shape bidirectional) (at 143.51 162.56 0) (effects (font (size 0.9 0.9)) (justify left) ))
(wire (pts (xy 116.84 162.56) (xy 129.54 162.56)) (stroke (width 0) (type default)))
(symbol (lib_id "Device:D_Small") (at 180.34 162.56 0) (unit 1) (in_bom yes) (on_board yes) (property "Reference" "D15" (at 180.34 157.56 0) (effects (font (size 1 1)) ))(property "Value" "BAS316" (at 180.34 159.36 0) (effects (font (size 1 1)) ))(property "Footprint" "Diode_SMD:D_SOD-323" (at 180.34 162.56 0) (effects (font (size 1 1)) (hide yes)))(property "Datasheet" "${KIPRJMOD}/../datasheets/BAS316.pdf" (at 180.34 162.56 0) (effects (font (size 1 1)) (hide yes)))(property "MPN" "BAS316,115" (at 180.34 162.56 0) (effects (font (size 1 1)) (hide yes))))
(wire (pts (xy 177.8 162.56) (xy 173.99 162.56)) (stroke (width 0) (type default)))
(global_label "KEY_R3" (shape bidirectional) (at 173.99 162.56 180) (effects (font (size 0.9 0.9)) (justify right) ))
(symbol (lib_id "Switch:SW_Push") (at 200.66 162.56 0) (unit 1) (in_bom yes) (on_board yes) (property "Reference" "SW15" (at 200.66 155.56 0) (effects (font (size 1 1)) ))(property "Value" "TL3301" (at 200.66 157.36 0) (effects (font (size 1 1)) ))(property "Footprint" "Button_Switch_SMD:SW_Push_1P1T_NO_E-Switch_TL3301NxxxxxG" (at 200.66 162.56 0) (effects (font (size 1 1)) (hide yes)))(property "Datasheet" "${KIPRJMOD}/../datasheets/TL3301NF160QG.pdf" (at 200.66 162.56 0) (effects (font (size 1 1)) (hide yes)))(property "MPN" "TL3301NF160QG" (at 200.66 162.56 0) (effects (font (size 1 1)) (hide yes))))
(wire (pts (xy 205.74 162.56) (xy 209.55 162.56)) (stroke (width 0) (type default)))
(global_label "KEY_C2" (shape bidirectional) (at 209.55 162.56 0) (effects (font (size 0.9 0.9)) (justify left) ))
(wire (pts (xy 182.88 162.56) (xy 195.58 162.56)) (stroke (width 0) (type default)))
(symbol (lib_id "Device:D_Small") (at 246.38 162.56 0) (unit 1) (in_bom yes) (on_board yes) (property "Reference" "D16" (at 246.38 157.56 0) (effects (font (size 1 1)) ))(property "Value" "BAS316" (at 246.38 159.36 0) (effects (font (size 1 1)) ))(property "Footprint" "Diode_SMD:D_SOD-323" (at 246.38 162.56 0) (effects (font (size 1 1)) (hide yes)))(property "Datasheet" "${KIPRJMOD}/../datasheets/BAS316.pdf" (at 246.38 162.56 0) (effects (font (size 1 1)) (hide yes)))(property "MPN" "BAS316,115" (at 246.38 162.56 0) (effects (font (size 1 1)) (hide yes))))
(wire (pts (xy 243.84 162.56) (xy 240.03 162.56)) (stroke (width 0) (type default)))
(global_label "KEY_R3" (shape bidirectional) (at 240.03 162.56 180) (effects (font (size 0.9 0.9)) (justify right) ))
(symbol (lib_id "Switch:SW_Push") (at 266.7 162.56 0) (unit 1) (in_bom yes) (on_board yes) (property "Reference" "SW16" (at 266.7 155.56 0) (effects (font (size 1 1)) ))(property "Value" "TL3301" (at 266.7 157.36 0) (effects (font (size 1 1)) ))(property "Footprint" "Button_Switch_SMD:SW_Push_1P1T_NO_E-Switch_TL3301NxxxxxG" (at 266.7 162.56 0) (effects (font (size 1 1)) (hide yes)))(property "Datasheet" "${KIPRJMOD}/../datasheets/TL3301NF160QG.pdf" (at 266.7 162.56 0) (effects (font (size 1 1)) (hide yes)))(property "MPN" "TL3301NF160QG" (at 266.7 162.56 0) (effects (font (size 1 1)) (hide yes))))
(wire (pts (xy 271.78 162.56) (xy 275.59 162.56)) (stroke (width 0) (type default)))
(global_label "KEY_C3" (shape bidirectional) (at 275.59 162.56 0) (effects (font (size 0.9 0.9)) (justify left) ))
(wire (pts (xy 248.92 162.56) (xy 261.62 162.56)) (stroke (width 0) (type default)))
(text "SCAN INTERFACE   /   PCA9555 at 0x20; P0[0:3] rows, P1[0:3] columns. Poll over I²C." (at 18 180 0) (effects (font (size 1.6 1.6)) (justify left) ))
(symbol (lib_id "Interface_Expansion:PCA9555PW") (at 91.44 224.79 0) (unit 1) (in_bom yes) (on_board yes) (property "Reference" "U4" (at 91.44 194.31 0) (effects (font (size 1 1)) ))(property "Value" "PCA9555PWR" (at 91.44 196.11 0) (effects (font (size 1 1)) ))(property "Footprint" "Package_SO:TSSOP-24_4.4x7.8mm_P0.65mm" (at 91.44 224.79 0) (effects (font (size 1 1)) (hide yes)))(property "Datasheet" "${KIPRJMOD}/../datasheets/PCA9555PW.pdf" (at 91.44 224.79 0) (effects (font (size 1 1)) (hide yes)))(property "MPN" "PCA9555PWR" (at 91.44 224.79 0) (effects (font (size 1 1)) (hide yes))))
(no_connect (at 78.74 212.09))
(wire (pts (xy 78.74 242.57) (xy 74.93 242.57)) (stroke (width 0) (type default)))
(global_label "GND" (shape bidirectional) (at 74.93 242.57 180) (effects (font (size 0.9 0.9)) (justify right) ))
(wire (pts (xy 78.74 245.11) (xy 74.93 245.11)) (stroke (width 0) (type default)))
(global_label "GND" (shape bidirectional) (at 74.93 245.11 180) (effects (font (size 0.9 0.9)) (justify right) ))
(wire (pts (xy 104.14 204.47) (xy 107.95 204.47)) (stroke (width 0) (type default)))
(global_label "KEY_R0" (shape bidirectional) (at 107.95 204.47 0) (effects (font (size 0.9 0.9)) (justify left) ))
(wire (pts (xy 104.14 207.01) (xy 107.95 207.01)) (stroke (width 0) (type default)))
(global_label "KEY_R1" (shape bidirectional) (at 107.95 207.01 0) (effects (font (size 0.9 0.9)) (justify left) ))
(wire (pts (xy 104.14 209.55) (xy 107.95 209.55)) (stroke (width 0) (type default)))
(global_label "KEY_R2" (shape bidirectional) (at 107.95 209.55 0) (effects (font (size 0.9 0.9)) (justify left) ))
(wire (pts (xy 104.14 212.09) (xy 107.95 212.09)) (stroke (width 0) (type default)))
(global_label "KEY_R3" (shape bidirectional) (at 107.95 212.09 0) (effects (font (size 0.9 0.9)) (justify left) ))
(no_connect (at 104.14 214.63))
(no_connect (at 104.14 217.17))
(no_connect (at 104.14 219.71))
(no_connect (at 104.14 222.25))
(wire (pts (xy 91.44 250.19) (xy 91.44 254)) (stroke (width 0) (type default)))
(global_label "GND" (shape bidirectional) (at 91.44 254 270) (effects (font (size 0.9 0.9)) (justify right) ))
(wire (pts (xy 104.14 227.33) (xy 107.95 227.33)) (stroke (width 0) (type default)))
(global_label "KEY_C0" (shape bidirectional) (at 107.95 227.33 0) (effects (font (size 0.9 0.9)) (justify left) ))
(wire (pts (xy 104.14 229.87) (xy 107.95 229.87)) (stroke (width 0) (type default)))
(global_label "KEY_C1" (shape bidirectional) (at 107.95 229.87 0) (effects (font (size 0.9 0.9)) (justify left) ))
(wire (pts (xy 104.14 232.41) (xy 107.95 232.41)) (stroke (width 0) (type default)))
(global_label "KEY_C2" (shape bidirectional) (at 107.95 232.41 0) (effects (font (size 0.9 0.9)) (justify left) ))
(wire (pts (xy 104.14 234.95) (xy 107.95 234.95)) (stroke (width 0) (type default)))
(global_label "KEY_C3" (shape bidirectional) (at 107.95 234.95 0) (effects (font (size 0.9 0.9)) (justify left) ))
(no_connect (at 104.14 237.49))
(no_connect (at 104.14 240.03))
(no_connect (at 104.14 242.57))
(no_connect (at 104.14 245.11))
(wire (pts (xy 78.74 240.03) (xy 74.93 240.03)) (stroke (width 0) (type default)))
(global_label "GND" (shape bidirectional) (at 74.93 240.03 180) (effects (font (size 0.9 0.9)) (justify right) ))
(wire (pts (xy 78.74 204.47) (xy 74.93 204.47)) (stroke (width 0) (type default)))
(global_label "SYS_SCL" (shape bidirectional) (at 74.93 204.47 180) (effects (font (size 0.9 0.9)) (justify right) ))
(wire (pts (xy 78.74 207.01) (xy 74.93 207.01)) (stroke (width 0) (type default)))
(global_label "SYS_SDA" (shape bidirectional) (at 74.93 207.01 180) (effects (font (size 0.9 0.9)) (justify right) ))
(wire (pts (xy 91.44 199.39) (xy 91.44 195.58)) (stroke (width 0) (type default)))
(global_label "3V3" (shape bidirectional) (at 91.44 195.58 90) (effects (font (size 0.9 0.9)) (justify left) ))
(symbol (lib_id "Device:R_Small") (at 154.94 208.28 0) (unit 1) (in_bom yes) (on_board yes) (property "Reference" "R1" (at 163.94 206.68 0) (effects (font (size 1 1)) ))(property "Value" "10k" (at 163.94 208.48 0) (effects (font (size 1 1)) ))(property "Footprint" "Resistor_SMD:R_0603_1608Metric" (at 154.94 208.28 0) (effects (font (size 1 1)) (hide yes)))(property "Datasheet" "${KIPRJMOD}/../datasheets/CRCW0603.pdf" (at 154.94 208.28 0) (effects (font (size 1 1)) (hide yes)))(property "MPN" "CRCW060310K0FKEA" (at 154.94 208.28 0) (effects (font (size 1 1)) (hide yes))))
(wire (pts (xy 154.94 205.74) (xy 154.94 201.93)) (stroke (width 0) (type default)))
(global_label "3V3" (shape bidirectional) (at 154.94 201.93 90) (effects (font (size 0.9 0.9)) (justify left) ))
(wire (pts (xy 154.94 210.82) (xy 154.94 214.63)) (stroke (width 0) (type default)))
(global_label "KEY_C0" (shape bidirectional) (at 154.94 214.63 270) (effects (font (size 0.9 0.9)) (justify right) ))
(symbol (lib_id "Device:R_Small") (at 198.12 208.28 0) (unit 1) (in_bom yes) (on_board yes) (property "Reference" "R2" (at 207.12 206.68 0) (effects (font (size 1 1)) ))(property "Value" "10k" (at 207.12 208.48 0) (effects (font (size 1 1)) ))(property "Footprint" "Resistor_SMD:R_0603_1608Metric" (at 198.12 208.28 0) (effects (font (size 1 1)) (hide yes)))(property "Datasheet" "${KIPRJMOD}/../datasheets/CRCW0603.pdf" (at 198.12 208.28 0) (effects (font (size 1 1)) (hide yes)))(property "MPN" "CRCW060310K0FKEA" (at 198.12 208.28 0) (effects (font (size 1 1)) (hide yes))))
(wire (pts (xy 198.12 205.74) (xy 198.12 201.93)) (stroke (width 0) (type default)))
(global_label "3V3" (shape bidirectional) (at 198.12 201.93 90) (effects (font (size 0.9 0.9)) (justify left) ))
(wire (pts (xy 198.12 210.82) (xy 198.12 214.63)) (stroke (width 0) (type default)))
(global_label "KEY_C1" (shape bidirectional) (at 198.12 214.63 270) (effects (font (size 0.9 0.9)) (justify right) ))
(symbol (lib_id "Device:R_Small") (at 241.3 208.28 0) (unit 1) (in_bom yes) (on_board yes) (property "Reference" "R3" (at 250.3 206.68 0) (effects (font (size 1 1)) ))(property "Value" "10k" (at 250.3 208.48 0) (effects (font (size 1 1)) ))(property "Footprint" "Resistor_SMD:R_0603_1608Metric" (at 241.3 208.28 0) (effects (font (size 1 1)) (hide yes)))(property "Datasheet" "${KIPRJMOD}/../datasheets/CRCW0603.pdf" (at 241.3 208.28 0) (effects (font (size 1 1)) (hide yes)))(property "MPN" "CRCW060310K0FKEA" (at 241.3 208.28 0) (effects (font (size 1 1)) (hide yes))))
(wire (pts (xy 241.3 205.74) (xy 241.3 201.93)) (stroke (width 0) (type default)))
(global_label "3V3" (shape bidirectional) (at 241.3 201.93 90) (effects (font (size 0.9 0.9)) (justify left) ))
(wire (pts (xy 241.3 210.82) (xy 241.3 214.63)) (stroke (width 0) (type default)))
(global_label "KEY_C2" (shape bidirectional) (at 241.3 214.63 270) (effects (font (size 0.9 0.9)) (justify right) ))
(symbol (lib_id "Device:R_Small") (at 284.48 208.28 0) (unit 1) (in_bom yes) (on_board yes) (property "Reference" "R4" (at 293.48 206.68 0) (effects (font (size 1 1)) ))(property "Value" "10k" (at 293.48 208.48 0) (effects (font (size 1 1)) ))(property "Footprint" "Resistor_SMD:R_0603_1608Metric" (at 284.48 208.28 0) (effects (font (size 1 1)) (hide yes)))(property "Datasheet" "${KIPRJMOD}/../datasheets/CRCW0603.pdf" (at 284.48 208.28 0) (effects (font (size 1 1)) (hide yes)))(property "MPN" "CRCW060310K0FKEA" (at 284.48 208.28 0) (effects (font (size 1 1)) (hide yes))))
(wire (pts (xy 284.48 205.74) (xy 284.48 201.93)) (stroke (width 0) (type default)))
(global_label "3V3" (shape bidirectional) (at 284.48 201.93 90) (effects (font (size 0.9 0.9)) (justify left) ))
(wire (pts (xy 284.48 210.82) (xy 284.48 214.63)) (stroke (width 0) (type default)))
(global_label "KEY_C3" (shape bidirectional) (at 284.48 214.63 270) (effects (font (size 0.9 0.9)) (justify right) ))
(symbol (lib_id "Device:C_Small") (at 154.94 242.57 0) (unit 1) (in_bom yes) (on_board yes) (property "Reference" "C1" (at 163.94 240.97 0) (effects (font (size 1 1)) ))(property "Value" "100n" (at 163.94 242.77 0) (effects (font (size 1 1)) ))(property "Footprint" "Capacitor_SMD:C_0603_1608Metric" (at 154.94 242.57 0) (effects (font (size 1 1)) (hide yes)))(property "Datasheet" "${KIPRJMOD}/../datasheets/C0603C104K5RACTU.pdf" (at 154.94 242.57 0) (effects (font (size 1 1)) (hide yes)))(property "MPN" "C0603C104K5RACTU" (at 154.94 242.57 0) (effects (font (size 1 1)) (hide yes))))
(wire (pts (xy 154.94 240.03) (xy 154.94 236.22)) (stroke (width 0) (type default)))
(global_label "3V3" (shape bidirectional) (at 154.94 236.22 90) (effects (font (size 0.9 0.9)) (justify left) ))
(wire (pts (xy 154.94 245.11) (xy 154.94 248.92)) (stroke (width 0) (type default)))
(global_label "GND" (shape bidirectional) (at 154.94 248.92 270) (effects (font (size 0.9 0.9)) (justify right) ))
(embedded_fonts no))
